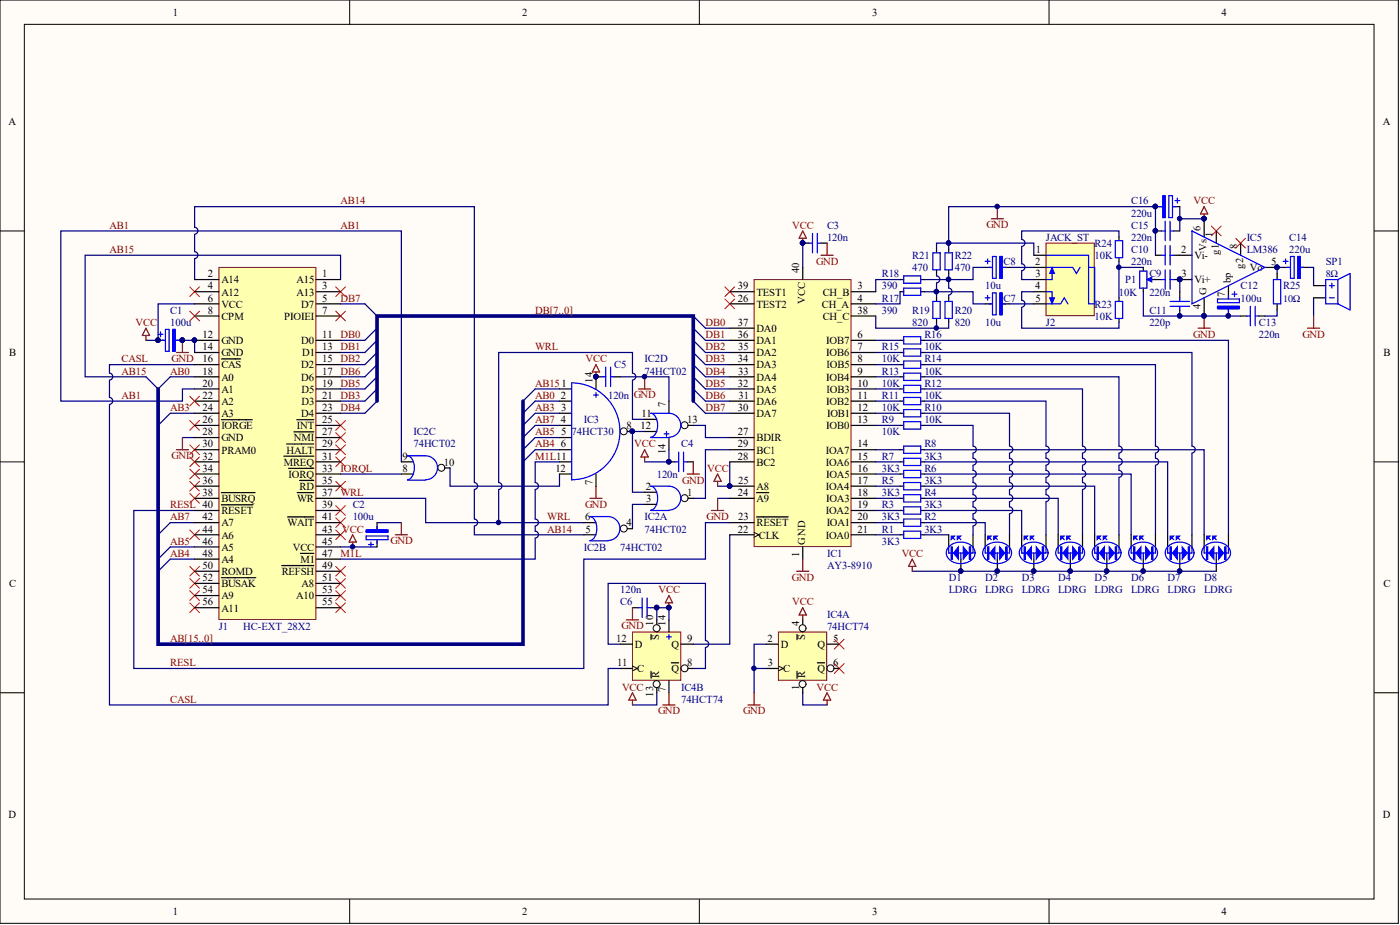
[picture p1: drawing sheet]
# Altium project Z80-ays.PrjPcb
1 sheet, 58 parts. Net scope: global (net labels, ports and power ports of the same name join across sheets).
Board file: Z80-ays.PcbDoc

## Sheet Z80-ays.SchDoc
size A4; SheetNumber: 0; SheetTotal: 0

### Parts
C1  100u  [C-ELKO_2D6L11.7]
C2  100u  [C-ELKO_2D6L11.7]
C3  120n  [C-CER_0.2W2.5L7]
C4  120n  [C-CER_0.2W2.5L7]
C5  120n  [C-CER_0.2W2.5L7]
C6  120n  [C-CER_0.2W2.5L7]
C7  10u  [C-ELKO_0.1D5]
C8  10u  [C-ELKO_0.1D5]
C9  220n  [C-FILM_0.2W5L7.5]
C10  220n  [C-FILM_0.2W5L7.5]
C11  220p  [C-CER_0.1W2L4.8]
C12  100u  [C-ELKO_2D6L11.7]
C13  220n  [C-FILM_0.2W5L7.5]
C14  220u  [C-ELKO_2D6L11.7]
C15  220n  [C-FILM_0.2W5L7.5]
C16  220u  [C-ELKO_2D6L11.7R]
D1  LDRG  [LED_0.1X2D5]
D2  LDRG  [LED_0.1X2D5]
D3  LDRG  [LED_0.1X2D5]
D4  LDRG  [LED_0.1X2D5]
D5  LDRG  [LED_0.1X2D5]
D6  LDRG  [LED_0.1X2D5]
D7  LDRG  [LED_0.1X2D5]
D8  LDRG  [LED_0.1X2D5]
IC1  AY3-8910  [IC40_DIP_W]
IC2  74HCT02  [IC14_DIP]  (parts A,B,C,D of 4)
IC3  74HCT30  [IC14_DIP]
IC4  74HCT74  [IC14_DIP]  (parts A,B of 2)
IC5  LM386  [IC8_DIP]
J1  HC-EXT_28X2  [ISA_TH/SMD_28X2]
J2  JACK_ST  [JACK_ST_SW]
P1  10K  [POT-B_10x10]
R1  3K3  [AXIAL_0.3D2]
R2  3K3  [AXIAL_0.3D2]
R3  3K3  [AXIAL_0.3D2]
R4  3K3  [AXIAL_0.3D2]
R5  3K3  [AXIAL_0.3D2]
R6  3K3  [AXIAL_0.3D2]
R7  3K3  [AXIAL_0.3D2]
R8  3K3  [AXIAL_0.3D2]
R9  10K  [AXIAL_0.3D2]
R10  10K  [AXIAL_0.3D2]
R11  10K  [AXIAL_0.3D2]
R12  10K  [AXIAL_0.3D2]
R13  10K  [AXIAL_0.3D2]
R14  10K  [AXIAL_0.3D2]
R15  10K  [AXIAL_0.3D2]
R16  10K  [AXIAL_0.3D2]
R17  390  [AXIAL_0.3D2]
R18  390  [AXIAL_0.3D2]
R19  820  [AXIAL_0.3D2]
R20  820  [AXIAL_0.3D2]
R21  470  [AXIAL_0.3D2]
R22  470  [AXIAL_0.3D2]
R23  10K  [AXIAL_0.3D2]
R24  10K  [AXIAL_0.3D2]
R25  10W  [AXIAL_0.45D3.5]
SP1  8W  [SPKR_8.8D23]

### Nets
GND: C1.2 C2.2 C3.2 C4.2 C5.2 C6.2 C10.2 C11.2 C12.2 C13.1 C15.2 C16.2 IC1.1(GND) IC1.24(~{A9}) IC2.7 IC3.7 IC4.2(D) IC4.3(C) IC4.7 IC5.4(G) J1.12(GND) J1.14(GND) J1.28(GND) J2.1 P1.2 R21.2 R22.2 SP1.2
VCC: C1.1 C2.1 C3.1 C4.1 C5.1 C6.1 C15.1 C16.1 D1.A D2.A D3.A D4.A D5.A D6.A D7.A D8.A IC1.25(A8) IC1.28(BC2) IC1.40(VCC) IC2.14 IC3.14 IC4.1(~{R}) IC4.4(~{S}) IC4.10(~{S}) IC4.13(~{R}) IC4.14 IC5.6(Vs) J1.6(VCC) J1.45(VCC)
AB0: IC3.2 J1.18(A0)
AB1: IC2.9 J1.20(A1)
AB3: IC3.3 J1.24(A3)
AB4: IC3.6 J1.48(A4)
AB5: IC3.5 J1.46(A5)
AB7: IC3.4 J1.42(A7)
AB14: IC2.5 J1.2(A14)
AB15: IC3.1 J1.1(A15)
CASL: IC4.11(C) J1.16(~{CAS})
DB0: IC1.37(DA0) J1.11(D0)
DB1: IC1.36(DA1) J1.13(D1)
DB2: IC1.35(DA2) J1.15(D2)
DB3: IC1.34(DA3) J1.21(D3)
DB4: IC1.33(DA4) J1.23(D4)
DB5: IC1.32(DA5) J1.19(D5)
DB6: IC1.31(DA6) J1.17(D6)
DB7: IC1.30(DA7) J1.5(D7)
IORQL: IC2.8 J1.33(~{IORQ})
M1L: IC3.11 J1.47(~{M1})
RESL: IC1.23(~{RESET}) J1.40(~{RESET})
WRL: IC2.6 IC2.11 J1.37(~{WR})
NetC7_1: C7.1 R17.2 R19.2 R21.1
NetC7_2: C7.2 J2.5
NetC8_1: C8.1 R18.2 R20.2 R22.1
NetC8_2: C8.2 J2.2
NetC9_1: C9.1 P1.3
NetC9_2: C9.2 C11.1 IC5.3(Vi+)
NetC10_1: C10.1 IC5.2(Vi-)
NetC12_1: C12.1 IC5.7(bp)
NetC13_2: C13.2 R25.2
NetC14_1: C14.1 IC5.5(Vo) R25.1
NetC14_2: C14.2 SP1.1
NetD1_K1: D1.K1 R1.2
NetD1_K2: D1.K2 R9.2
NetD2_K1: D2.K1 R2.2
NetD2_K2: D2.K2 R10.2
NetD3_K1: D3.K1 R3.2
NetD3_K2: D3.K2 R11.2
NetD4_K1: D4.K1 R4.2
NetD4_K2: D4.K2 R12.2
NetD5_K1: D5.K1 R5.2
NetD5_K2: D5.K2 R13.2
NetD6_K1: D6.K1 R6.2
NetD6_K2: D6.K2 R14.2
NetD7_K1: D7.K1 R7.2
NetD7_K2: D7.K2 R15.2
NetD8_K1: D8.K1 R8.2
NetD8_K2: D8.K2 R16.2
NetIC1_3: IC1.3(CH_B) R18.1
NetIC1_4: IC1.4(CH_A) R17.1
NetIC1_6: IC1.6(IOB7) R16.1
NetIC1_7: IC1.7(IOB6) R15.1
NetIC1_8: IC1.8(IOB5) R14.1
NetIC1_9: IC1.9(IOB4) R13.1
NetIC1_10: IC1.10(IOB3) R12.1
NetIC1_11: IC1.11(IOB2) R11.1
NetIC1_12: IC1.12(IOB1) R10.1
NetIC1_13: IC1.13(IOB0) R9.1
NetIC1_14: IC1.14(IOA7) R8.1
NetIC1_15: IC1.15(IOA6) R7.1
NetIC1_16: IC1.16(IOA5) R6.1
NetIC1_17: IC1.17(IOA4) R5.1
NetIC1_18: IC1.18(IOA3) R4.1
NetIC1_19: IC1.19(IOA2) R3.1
NetIC1_20: IC1.20(IOA1) R2.1
NetIC1_21: IC1.21(IOA0) R1.1
NetIC1_22: IC1.22(CLK) IC4.9(Q)
NetIC1_27: IC1.27(BDIR) IC2.13
NetIC1_29: IC1.29(BC1) IC2.1
NetIC1_38: IC1.38(CH_C) R19.1 R20.1
NetIC2_2: IC2.2 IC2.12 IC3.8
NetIC2_3: IC2.3 IC2.4
NetIC2_10: IC2.10 IC3.12
NetIC4_8: IC4.8(~{Q}) IC4.12(D)
NetJ2_3: J2.3 R24.2
NetJ2_4: J2.4 R23.1
NetP1_1: P1.1 R23.2 R24.1

Not connected (* = marked no-connect by the designer): IC1 26(TEST2)* 39(TEST1)*; IC4 5(Q)* 6(~{Q})*; IC5 1(g1)* 8(g2)*; J1 3(A13)* 4(A12)* 7(PIOIEI)* 8(CPM)* 22(A2)* 25(~{INT})* 26(~{IORGE})* 27(~{NMI})* 29(~{HALT})* 30(PRAM0)* 31(~{MREQ})* 32* 34* 35(~{RD})* 36* 38(~{BUSRQ})* 39* 41(~{WAIT})* 43* 44(A6)* 49(~{REFSH})* 50(ROMD)* 51(A8)* 52(~{BUSAK})* 53(A10)* 54(A9)* 55* 56(A11)*

### Buses and harness runs
bus AB[15..0]
bus DB[7..0]
